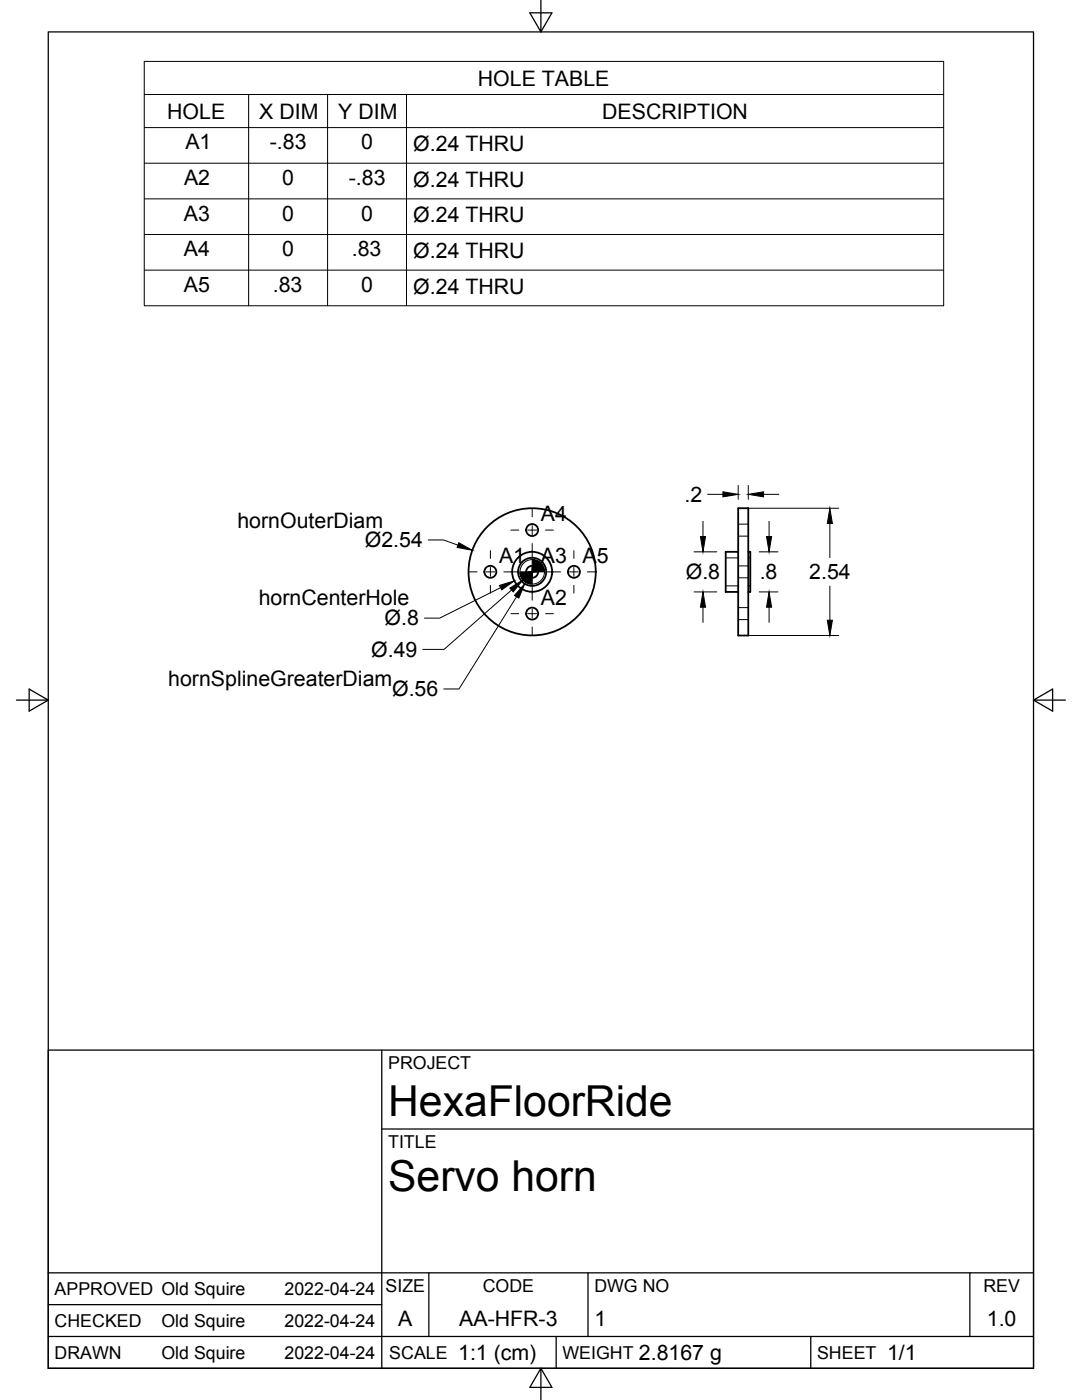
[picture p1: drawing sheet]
<svg xmlns="http://www.w3.org/2000/svg" width="216mm" height="279mm" viewBox="0 0 216 279" stroke-linecap="round" stroke-linejoin="round" font-family="sans-serif">
<!-- layer: Visible -->
<g fill="none" stroke="#000" stroke-width=".36">
<path d="M147.3 101.4h2v25.4h-2zM147.3 110.1h-2.5v8h2.5M149.3 110.1h.4v8h-.4"/>
<circle cx="97.8" cy="114.1" r="1.2"/>
<circle cx="106.2" cy="114.1" r="12.7"/>
<circle cx="106.2" cy="114.1" r="4"/>
<circle cx="106.2" cy="105.8" r="1.2"/>
<circle cx="106.2" cy="114.1" r="1.2"/>
<circle cx="106.2" cy="114.1" r="2.8"/>
<circle cx="114.5" cy="114.1" r="1.2"/>
<circle cx="106.2" cy="122.5" r="1.2"/>
</g>
<!-- layer: Hidden -->
<path d="M144.8 111.3h2.5M144.8 116.9h2.5M147.3 104.6h2M147.3 107h2M147.3 112.9h2M147.3 115.3h2M149.3 111.3h.4M149.3 116.9h.4M147.3 121.3h2M147.3 123.7h2" fill="none" stroke="#000" stroke-width=".2"/>
<!-- layer: Border -->
<path d="M9.6 6.4h196.6v266.7h-196.6zM107.9 0v6.4l-2.2-3.8h4.4l-2.2 3.8M3.3 139.7h6.3l-3.8-2.2v4.4l3.8-2.2M206.2 139.7l3.8 2.2v-4.4l-3.8 2.2h6.4M107.9 273.1l2.2 3.8h-4.4l2.2-3.8v6.3" fill="none" stroke="#000" stroke-width=".25"/>
<!-- layer: Titleblock -->
<path d="M9.6 209.6h196.6v63.5h-196.6zM76.2 209.6v63.5M76.2 225.3h130M9.6 254h196.6M85.6 254v12.7M117.3 254v12.7M193.5 254v12.7M9.6 266.7h196.6M9.6 260.4h66.6M111 266.7v6.4M161.8 266.7v6.4" fill="none" stroke="#000" stroke-width=".25"/>
<!-- layer: Annotations -->
<g fill="none" stroke="#000" stroke-width=".2">
<path d="M28.8 12.3h159.5v48.7h-159.5zM28.8 18.9h159.5M49.6 18.9v42.1M65.4 18.9v42.1M81.1 18.9v42.1M28.8 25.5h159.5M28.8 32.6h159.5M28.8 39.7h159.5M28.8 46.8h159.5M28.8 53.9h159.5"/>
<circle cx="106.2" cy="114.1" r="2.44"/>
</g>
<g fill="#000" stroke="#000" stroke-width=".2">
<path d="M103.8 114.1v.5l2.4-.5zM103.8 114.6l2.4-.5-2.3 .9zM103.9 115l.2 .4 2.1-1.3z"/>
<path d="M104.1 115.4l.2 .3 1.9-1.6zM104.3 115.7l1.9-1.6-1.6 1.9zM106.2 114.1l-1.6 1.9 .4 .2z"/>
<path d="M106.2 114.1l-1.2 2.1 .3 .2zM106.2 114.1l-.4 2.4-.5-.1zM106.2 114.1l-.4 2.4 .4 .1z"/>
<path d="M107 111.8l-.8 2.3 1.2-2.1zM106.6 111.7l.4 .1-.8 2.3zM106.2 111.7v2.4l.4-2.4z"/>
<path d="M106.2 114.1l2.1-1.2-.2-.3zM107.8 112.3l.3 .3-1.9 1.5zM107.4 112l-1.2 2.1 1.6-1.8z"/>
<path d="M106.2 114.1h2.4v-.4zM106.2 114.1l2.3-.8 .1 .4zM106.2 114.1l2.3-.8-.2-.4z"/>
</g>
<!-- layer: Center Lines -->
<g fill="none" stroke="#000" stroke-width=".2">
<path d="M93.6 114.1h1.6M97 114.1h1.7M97.9 109.9v1.5M97.9 113.2v1.8M97.9 116.8v1.6M100.5 114.1h3M101.9 105.8h1.6M105.3 105.8h1.8M105.3 114.1h1.8M106.2 101.6v1.5M106.2 104.9v1.8M106.2 108.5v2.9"/>
<path d="M106.2 113.2v1.8M106.2 116.8v3M108.9 105.8h1.5M108.9 114.1h2.9M113.6 114.1h1.8M114.5 109.9v1.5M114.5 113.2v1.8M114.5 116.8v1.6M117.2 114.1h1.6M101.9 122.5h1.6M105.3 122.5h1.8M106.2 121.6v1.8"/>
<path d="M106.2 125.1v1.6M108.9 122.5h1.5"/>
</g>
<!-- layer: Dimensions -->
<g fill="none" stroke="#000" stroke-width=".2">
<path d="M141.2 98.7h3.1M147.3 96.9v2.8M149.3 96.9v2.8M152.4 98.7h3M85.4 107.8h3.1l2.9 1M99.9 117.3l-12.2 6.1h-3M102.1 117.8l-13.5 11.8h-4.2M103.1 119.1l-11.5 18.4h-3.1M138.5 110.1h4.5M138.5 118.1h4.5M140.3 104v3.1M149.1 101.4h18.3"/>
<path d="M151.5 110.1h3.7M151.5 118.1h3.7M153.5 104v3.1M165.6 104.5v6.8M165.6 117v6.8M140.3 121.2v3M149.1 126.8h18.3M153.5 121.2v3"/>
</g>
<path d="M144.3 98.1l3 .6-3 .5zM149.3 98.7l3.1-.6v1.1zM91.5 108.3l2.7 1.5-3-.5zM99.7 116.8l2.9-.9-2.5 1.8zM101.7 117.4l2.7-1.7-2 2.4zM104.7 116.5l-1.2 2.9-.8-.6zM139.8 107.1h1l-.5 3zM153 107.1h1l-.5 3zM165.6 101.4l.5 3.1h-1zM140.3 118.1l.5 3.1h-1zM153.5 118.1l.5 3.1h-1zM165.1 123.8h1l-.5 3z" fill="#000" stroke="#000" stroke-width=".2"/>
<g font-size="8.5">
<text x="77.4" y="222.8">HexaFloorRide</text>
<text x="77.4" y="237.8">Servo horn</text>
</g>
<g font-size="4.3">
<text x="95.4" y="17.1">HOLE TABLE</text>
<text x="33.4" y="23.7">HOLE</text>
<text x="51.7" y="23.7">X DIM</text>
<text x="67.5" y="23.7">Y DIM</text>
<text x="120.2" y="23.7">DESCRIPTION</text>
<text x="37" y="29.8">A1</text>
<text x="53.8" y="29.8">-.83</text>
<text x="72.1" y="29.8">0</text>
<text x="82.5" y="30.2">Ø.24 THRU</text>
<text x="36.7" y="36.9">A2</text>
<text x="56.3" y="36.9">0</text>
<text x="69.6" y="36.9">-.83</text>
<text x="82.5" y="37.3">Ø.24 THRU</text>
<text x="36.7" y="44">A3</text>
<text x="56.3" y="44">0</text>
<text x="72.1" y="44">0</text>
<text x="82.5" y="44.4">Ø.24 THRU</text>
<text x="36.7" y="51.1">A4</text>
<text x="56.3" y="51.1">0</text>
<text x="70.2" y="51.1">.83</text>
<text x="82.5" y="51.5">Ø.24 THRU</text>
<text x="36.7" y="58.2">A5</text>
<text x="54.4" y="58.3">.83</text>
<text x="72.1" y="58.3">0</text>
<text x="82.5" y="58.6">Ø.24 THRU</text>
<text x="136.6" y="100.2">.2</text>
<text x="47.4" y="105.5">hornOuterDiam</text>
<text x="107.9" y="104.1">A4</text>
<text x="72.8" y="109.2">Ø2.54</text>
<text x="99.6" y="112.4">A1</text>
<text x="107.9" y="112.3">A3</text>
<text x="116.2" y="112.3">A5</text>
<text x="136.8" y="115.6">Ø.8</text>
<text x="151.6" y="115.6">.8</text>
<text x="161.5" y="115.6">2.54</text>
<text x="51.6" y="120.8">hornCenterHole</text>
<text x="76.7" y="124.8">Ø.8</text>
<text x="107.9" y="120.7">A2</text>
<text x="74.1" y="131.1">Ø.49</text>
<text x="33.6" y="136.8">hornSplineGreaterDiam</text>
<text x="78.2" y="139">Ø.56</text>
<text x="79.5" y="264.5">A</text>
<text x="91.6" y="264.5">AA-HFR-3</text>
<text x="118.6" y="264.5">1</text>
<text x="196.9" y="264.5">1.0</text>
<text x="91.4" y="271.4">1:1 (cm)</text>
<text x="127.5" y="271.4">2.8167 g</text>
<text x="177" y="271.4">1/1</text>
</g>
<g font-size="3.5">
<text x="77.4" y="213.4">PROJECT</text>
<text x="77.4" y="229.1">TITLE</text>
<text x="76.9" y="257.8">SIZE</text>
<text x="96.3" y="257.8">CODE</text>
<text x="118.6" y="257.8">DWG NO</text>
<text x="196.2" y="257.8">REV</text>
<text x="10.9" y="258.5">APPROVED Old Squire</text>
<text x="56.8" y="258.5">2022-04-24</text>
<text x="10.9" y="264.8">CHECKED</text>
<text x="32.2" y="264.8">Old Squire</text>
<text x="56.8" y="264.8">2022-04-24</text>
<text x="10.9" y="271.2">DRAWN</text>
<text x="32.2" y="271.2">Old Squire</text>
<text x="56.8" y="271.2">2022-04-24</text>
<text x="77.7" y="271.2">SCALE</text>
<text x="112.2" y="271.2">WEIGHT</text>
<text x="163" y="271.2">SHEET</text>
</g>
</svg>
